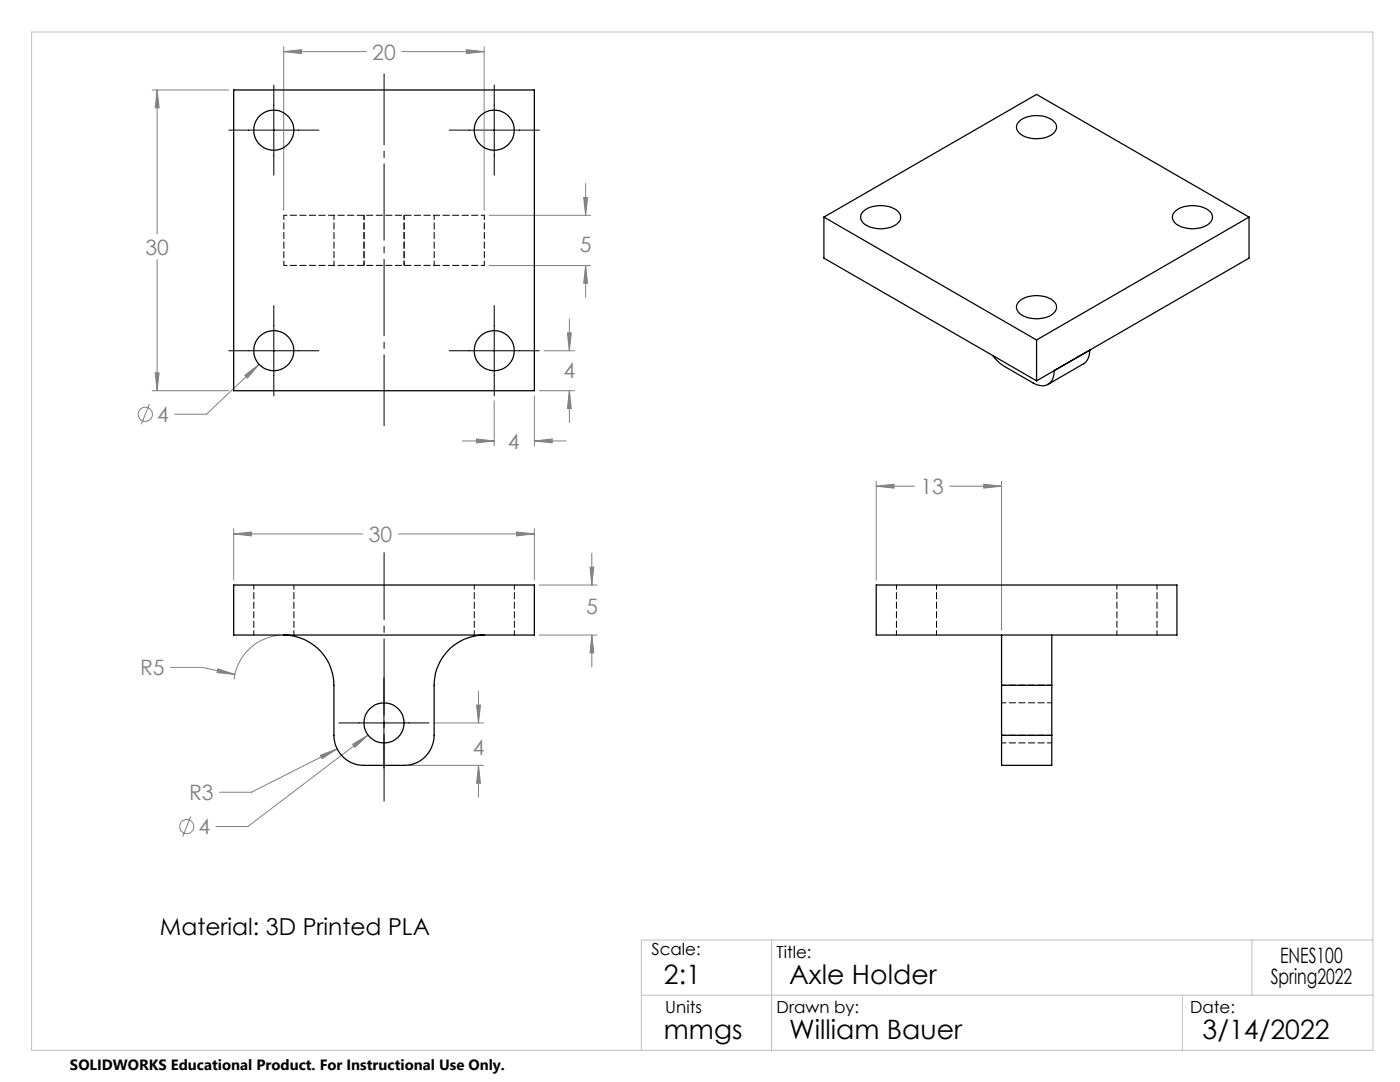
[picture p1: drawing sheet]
<svg xmlns="http://www.w3.org/2000/svg" width="279mm" height="216mm" viewBox="0 0 279 216" stroke-linecap="round" stroke-linejoin="round" font-family="sans-serif">
<g fill="none" stroke="#808080" stroke-width=".2">
<path d="M30.4 18h15.2M31.4 18l.3 3.5h-.7zM31.4 18v28.7M56.6 10.3l3.6-.4v.8zM56.6 9.3v32.7M56.6 10.3h16.5M80.2 10.3h16.4M93.1 9.9l3.5 .4-3.5 .4zM96.6 9.3v32.7M116.5 39.4h.8l-.4 3.6zM116.9 36.6v6.4M31.4 51.8v26.2"/>
<path d="M97.6 53h20.3M97.6 43h20.3M116.9 53l.4 3.5h-.8zM116.9 53v6.3M30.4 78h15.2M31 74.4h.7l-.3 3.6zM48.9 74.9l2.8-2.2-2.3 2.7zM51.7 72.7l-10.5 10h-6.3M98.6 80v9M106.6 79v10M107.6 78h7.1M108.6 70h6.1"/>
<path d="M113.2 66.4h.8l-.4 3.6zM113.6 78l.4 3.5h-.8zM113.6 63.6v6.4M113.6 78v6.3M29.8 80.6l-1.6 4.1M92.3 88h6.3M95.1 87.6l3.5 .4-3.5 .4zM106.6 88l3.6-.4v.8zM106.6 88h6.4M174.9 97l3.5-.4v.8zM174.9 96v19.7M174.9 97h7.6"/>
<path d="M189.5 97h10.4M196.3 96.6l3.6 .4-3.6 .4zM199.9 96v29.7M46.6 106.5l3.6-.3v.7zM46.6 105.5v10.2M46.6 106.5h25.8M79.4 106.5h27.2M103.1 106.2l3.5 .3-3.5 .4zM106.6 105.5v10.2M107.6 116.7h11.5M117.8 113.2h.7l-.4 3.5zM118.1 110.4v6.3"/>
<path d="M34 133.2h6.4l6.5 1.4M43.5 133.5l3.4 1.1-3.6-.4zM55.6 126.8a10 10 0 0 0-8.9 8.8M95.5 137.9v6.4M107.6 126.7h11.5M118.1 126.7l.4 3.6h-.7zM118.1 126.7v6.4M63.9 150.7l3.4-1.3-3 2zM67.3 149.4l-17.1 8.7h-6.4M70.4 148.5l3-1.8-2.6 2.4zM73.4 146.7l-23.9 18.2h-6.4M81.6 152.7h14.9"/>
<path d="M86.6 144.3h9.9M95.1 140.7h.8l-.4 3.6zM95.5 152.7l.4 3.6h-.8zM95.5 152.7v6.4M38.1 162.9l-1.6 4"/>
<circle cx="29" cy="82.7" r="1.41"/>
<circle cx="37.3" cy="164.9" r="1.4"/>
</g>
<path d="M76.7 159.9v-49.6" fill="none" stroke="#000" stroke-width=".2" stroke-dasharray="15.2 1.3 1.3 1.3" stroke-dashoffset="1.9"/>
<path d="M76.7 14.7v70.3" fill="none" stroke="#000" stroke-width=".2" stroke-dasharray="15.2 1.3 1.3 1.3" stroke-dashoffset="1.1"/>
<path d="M54.6 17v18M98.6 17v18M45.6 26h18M89.6 26h18M45.6 70h18M54.6 61v18M89.6 70h18M98.6 61v18M76.6 135.3v17.9M67.6 144.3h18" fill="none" stroke="#000" stroke-width=".2"/>
<path d="M6.3 6.4h267.7v203.2h-267.7zM128 198.6h146M154 187.6v22M236 198.6v11M249.8 187.6v11M274 187.6h-146v22" fill="none" stroke="#c0c0c0" stroke-width=".2"/>
<path d="M46.6 106.5l3.6-.3v.7zM103.1 106.2l3.5 .3-3.5 .4zM118.1 126.7l.4 3.6h-.7zM117.8 113.2h.7l-.4 3.5zM43.5 133.5l-.2 .7 3.6 .4zM63.9 150.7l.4 .7 3-2zM70.4 148.5l.4 .6 2.6-2.4zM95.1 140.7h.8l-.4 3.6zM95.5 152.7l.4 3.6h-.8zM196.3 96.6l3.6 .4-3.6 .4zM174.9 97l3.5-.4v.8zM48.9 74.9l.5 .5 2.3-2.7zM116.9 53l.4 3.5h-.8zM116.5 39.4h.8l-.4 3.6zM31.4 18l.3 3.5h-.7zM31 74.4h.7l-.3 3.6zM113.2 66.4h.8l-.4 3.6zM113.6 78l.4 3.5h-.8zM95.1 87.6l3.5 .4-3.5 .4zM106.6 88l3.6-.4v.8zM56.6 10.3l3.6-.4v.8zM93.1 9.9l3.5 .4-3.5 .4z" fill="#808080"/>
<g fill="none" stroke="#000" stroke-width=".25">
<path d="M46.6 18h60v60h-60zM203.6 24.1a5.8 5.8 0 0 1 6.9 .3 1.75 1.75 0 0 1-1 2.7 6 6 0 0 1-6.1-.5 1.56 1.56 0 0 1 .2-2.5zM164.4 43.3v8.2l42.5 24.5M164.4 43.3l42.5 24.5M164.4 43.3l42.5-24.5 42.4 24.5M172.2 42.3a5.6 5.6 0 0 1 7.2 .1 1.7 1.7 0 0 1-1 2.6 6 6 0 0 1-6.1-.5 1.54 1.54 0 0 1-.1-2.2zM234.4 42.3a5.6 5.6 0 0 1 7.3 .1 1.75 1.75 0 0 1-1.1 2.6 6 6 0 0 1-6.1-.5 1.47 1.47 0 0 1-.1-2.2zM249.3 43.3l-42.4 24.5M249.3 43.3v8.2l-42.4 24.5M198.2 71l1 1.1 .9 .7 6.1 3.6a2.57 2.57 0 0 0 3.8-.7l.4-1.8M203.3 60.3a5.6 5.6 0 0 1 7-.2 1.61 1.61 0 0 1-.4 2.7 5.8 5.8 0 0 1-6.7-.6l-.4-.8 .2-.6zM206.9 67.8v8.2"/>
<path d="M210.4 73.9h.1M217.5 69.9h.1M217.5 69.9a2.86 2.86 0 0 1-1.3 2.7l-7 4.1M217.5 69.9l-7.1 4M46.6 116.7h60v10h-60zM174.9 116.7h60v10h-60zM56.6 126.7a10 10 0 0 1 10 10v10a6 6 0 0 0 6 6h8a5.9 5.9 0 0 0 6-6v-10a10 10 0 0 1 10-10M199.9 126.7v10M199.9 136.7h10M199.9 136.7v10M209.9 126.7v10M209.9 136.7v10"/>
<path d="M199.9 146.7v6h10v-6M199.9 146.7h10"/>
<circle cx="54.6" cy="26" r="4"/>
<circle cx="98.6" cy="26" r="4"/>
<circle cx="54.6" cy="70" r="4"/>
<circle cx="98.6" cy="70" r="4"/>
<circle cx="76.6" cy="144.2" r="4"/>
</g>
<g fill="none" stroke="#000" stroke-width=".2" stroke-dasharray="1.3 .6" stroke-dashoffset=".4">
<path d="M56.7 43v10M66.7 53v-10M72.7 53v-10M72.7 43v10M80.7 43v10M80.7 53v-10M86.7 43v10M96.7 53v-10M50.7 116.7v10M94.7 116.7v10M178.9 116.7v10M222.9 116.7v10"/>
<path d="M58.7 126.7v-10M102.7 126.7v-10M186.9 126.7v-10M199.9 136.7h10M230.9 126.7v-10M199.9 148.2h10M209.9 146.7h-10M209.9 140.2h-10"/>
</g>
<path d="M56.7 43h40M56.7 53h40" fill="none" stroke="#000" stroke-width=".2" stroke-dasharray="1.3 .6" stroke-dashoffset=".6"/>
<g font-size="5.3">
<text x="132.5" y="196.4">2:1</text>
<text x="157.5" y="196.4">Axle Holder</text>
<text x="132.5" y="207.4">mmgs</text>
<text x="157.5" y="207.4">William Bauer</text>
<text x="240" y="207.4">3/14/2022</text>
</g>
<text font-size="4.7" x="31.9" y="186.5">Material: 3D Printed PLA</text>
<g font-size="4.2" fill="#808080">
<text x="74.3" y="11.9">20</text>
<text x="29" y="50.8">30</text>
<text x="115.7" y="50.3">5</text>
<text x="112.5" y="75.4">4</text>
<text x="31.4" y="84.2">4</text>
<text x="101.3" y="89.6">4</text>
<text x="183.7" y="98.6">13</text>
<text x="73.6" y="108.1">30</text>
<text x="117" y="122.5">5</text>
<text x="27.9" y="134.7">R5</text>
<text x="94.3" y="150.7">4</text>
<text x="37.7" y="159.7">R3</text>
<text x="39.6" y="166.5">4</text>
</g>
<g font-size="4.2">
<text x="253.6" y="196.4">Spring2022</text>
<text x="255.5" y="192.2">ENES100</text>
</g>
<g font-size="3.3">
<text x="130" y="190.6">Scale:</text>
<text x="155" y="191.2">Title:</text>
<text x="132.8" y="202.2">Units</text>
<text x="155" y="202.2">Drawn by:</text>
<text x="237.5" y="202.2">Date:</text>
</g>
<text font-size="3" x="14" y="213.5">SOLIDWORKS Educational Product. For Instructional Use Only.</text>
</svg>
